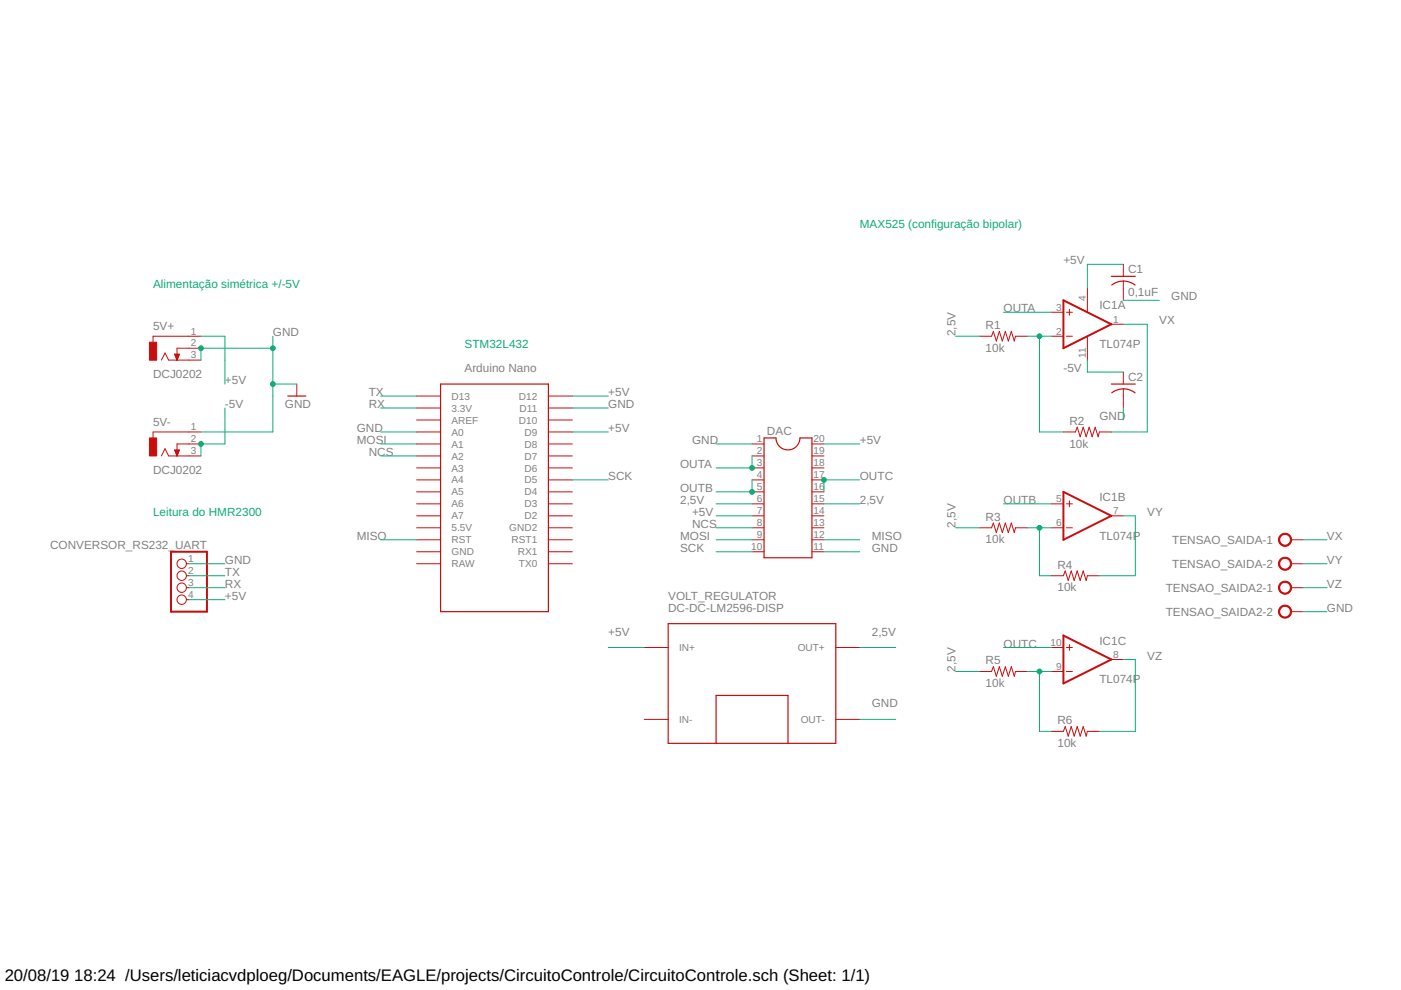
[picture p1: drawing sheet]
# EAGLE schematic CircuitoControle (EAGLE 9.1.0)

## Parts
5V+  DCJ0202  [DCJ0202]
5V-  DCJ0202  [DCJ0202]
C1  0,1uF  C-US025-024X044  [C025-024X044]
C2  C-US025-024X044  [C025-024X044]
CONVERSOR_RS232_UART  PINHD-1X4  [1X04]
DAC  DIL20  [DIL20]
IC1  TL074P  [DIL14]
R1  10k  R-US_0204/5  [0204/5]
R2  10k  R-US_0204/5  [0204/5]
R3  10k  R-US_0204/5  [0204/5]
R4  10k  R-US_0204/5  [0204/5]
R5  10k  R-US_0204/5  [0204/5]
R6  10k  R-US_0204/5  [0204/5]
STM32  NANO  [NANO]
TENSAO_SAIDA  AK500/2-H  [AK500/2-H]
TENSAO_SAIDA2  AK500/2-H  [AK500/2-H]
VOLT_REGULATOR  DC-DC-LM2596-DISP  [DC-DC-LM2596-DISP]

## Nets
2,5V: DAC.6 DAC.15 R1.1 R3.1 R5.1 VOLT_REGULATOR.OUT+
+5V: 5V+.1 C1.1 CONVERSOR_RS232_UART.4 DAC.7 DAC.20 IC1.4(P:V+) STM32.D9 STM32.D12 VOLT_REGULATOR.IN+
-5V: 5V-.2 5V-.3 C2.1 IC1.11(P:V-)
GND: 5V+.2 5V+.3 5V-.1 C1.2 C2.2 CONVERSOR_RS232_UART.1 DAC.1 DAC.11 STM32.A0 STM32.D11 TENSAO_SAIDA2.2 VOLT_REGULATOR.OUT-
MISO: DAC.12 STM32.RST
MOSI: DAC.9 STM32.A1
N$1: IC1.6(B:-IN) R3.2 R4.1
N$2: IC1.2(A:-IN) R1.2 R2.1
N$4: IC1.9(C:-IN) R5.2 R6.1
NCS: DAC.8 STM32.A2
OUTA: DAC.2 DAC.3 IC1.3(A:+IN)
OUTB: DAC.4 DAC.5 IC1.5(B:+IN)
OUTC: DAC.16 DAC.17 IC1.10(C:+IN)
RX: CONVERSOR_RS232_UART.3 STM32.3.3V
SCK: DAC.10 STM32.D5
TX: CONVERSOR_RS232_UART.2 STM32.D13
VX: IC1.1(A:OUT) R2.2 TENSAO_SAIDA.1
VY: IC1.7(B:OUT) R4.2 TENSAO_SAIDA.2
VZ: IC1.8(C:OUT) R6.2 TENSAO_SAIDA2.1
Unconnected: DAC.13 DAC.14 DAC.18 DAC.19 IC1.12(D:+IN) IC1.13(D:-IN) IC1.14(D:OUT) STM32.5V(5.5V) STM32.A3 STM32.A4 STM32.A5 STM32.A6 STM32.A7 STM32.AREF STM32.D2 STM32.D3 STM32.D4 STM32.D6 STM32.D7 STM32.D8 STM32.D10 STM32.GND STM32.GND1(GND2) STM32.ICSP1 STM32.ICSP2 STM32.ICSP3 STM32.ICSP4 STM32.ICSP5 STM32.ICSP6 STM32.RAW STM32.RST1 STM32.RX1 STM32.TX0 VOLT_REGULATOR.IN-

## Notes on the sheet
- MAX525 (configuração bipolar)
- Alimentação simétrica +/-5V
- STM32L432
- Leitura do HMR2300

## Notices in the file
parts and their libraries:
diy-modules: Released under the Creative Commons Attribution 4.0 International License: http://creativecommons.org/licenses/by/4.0
